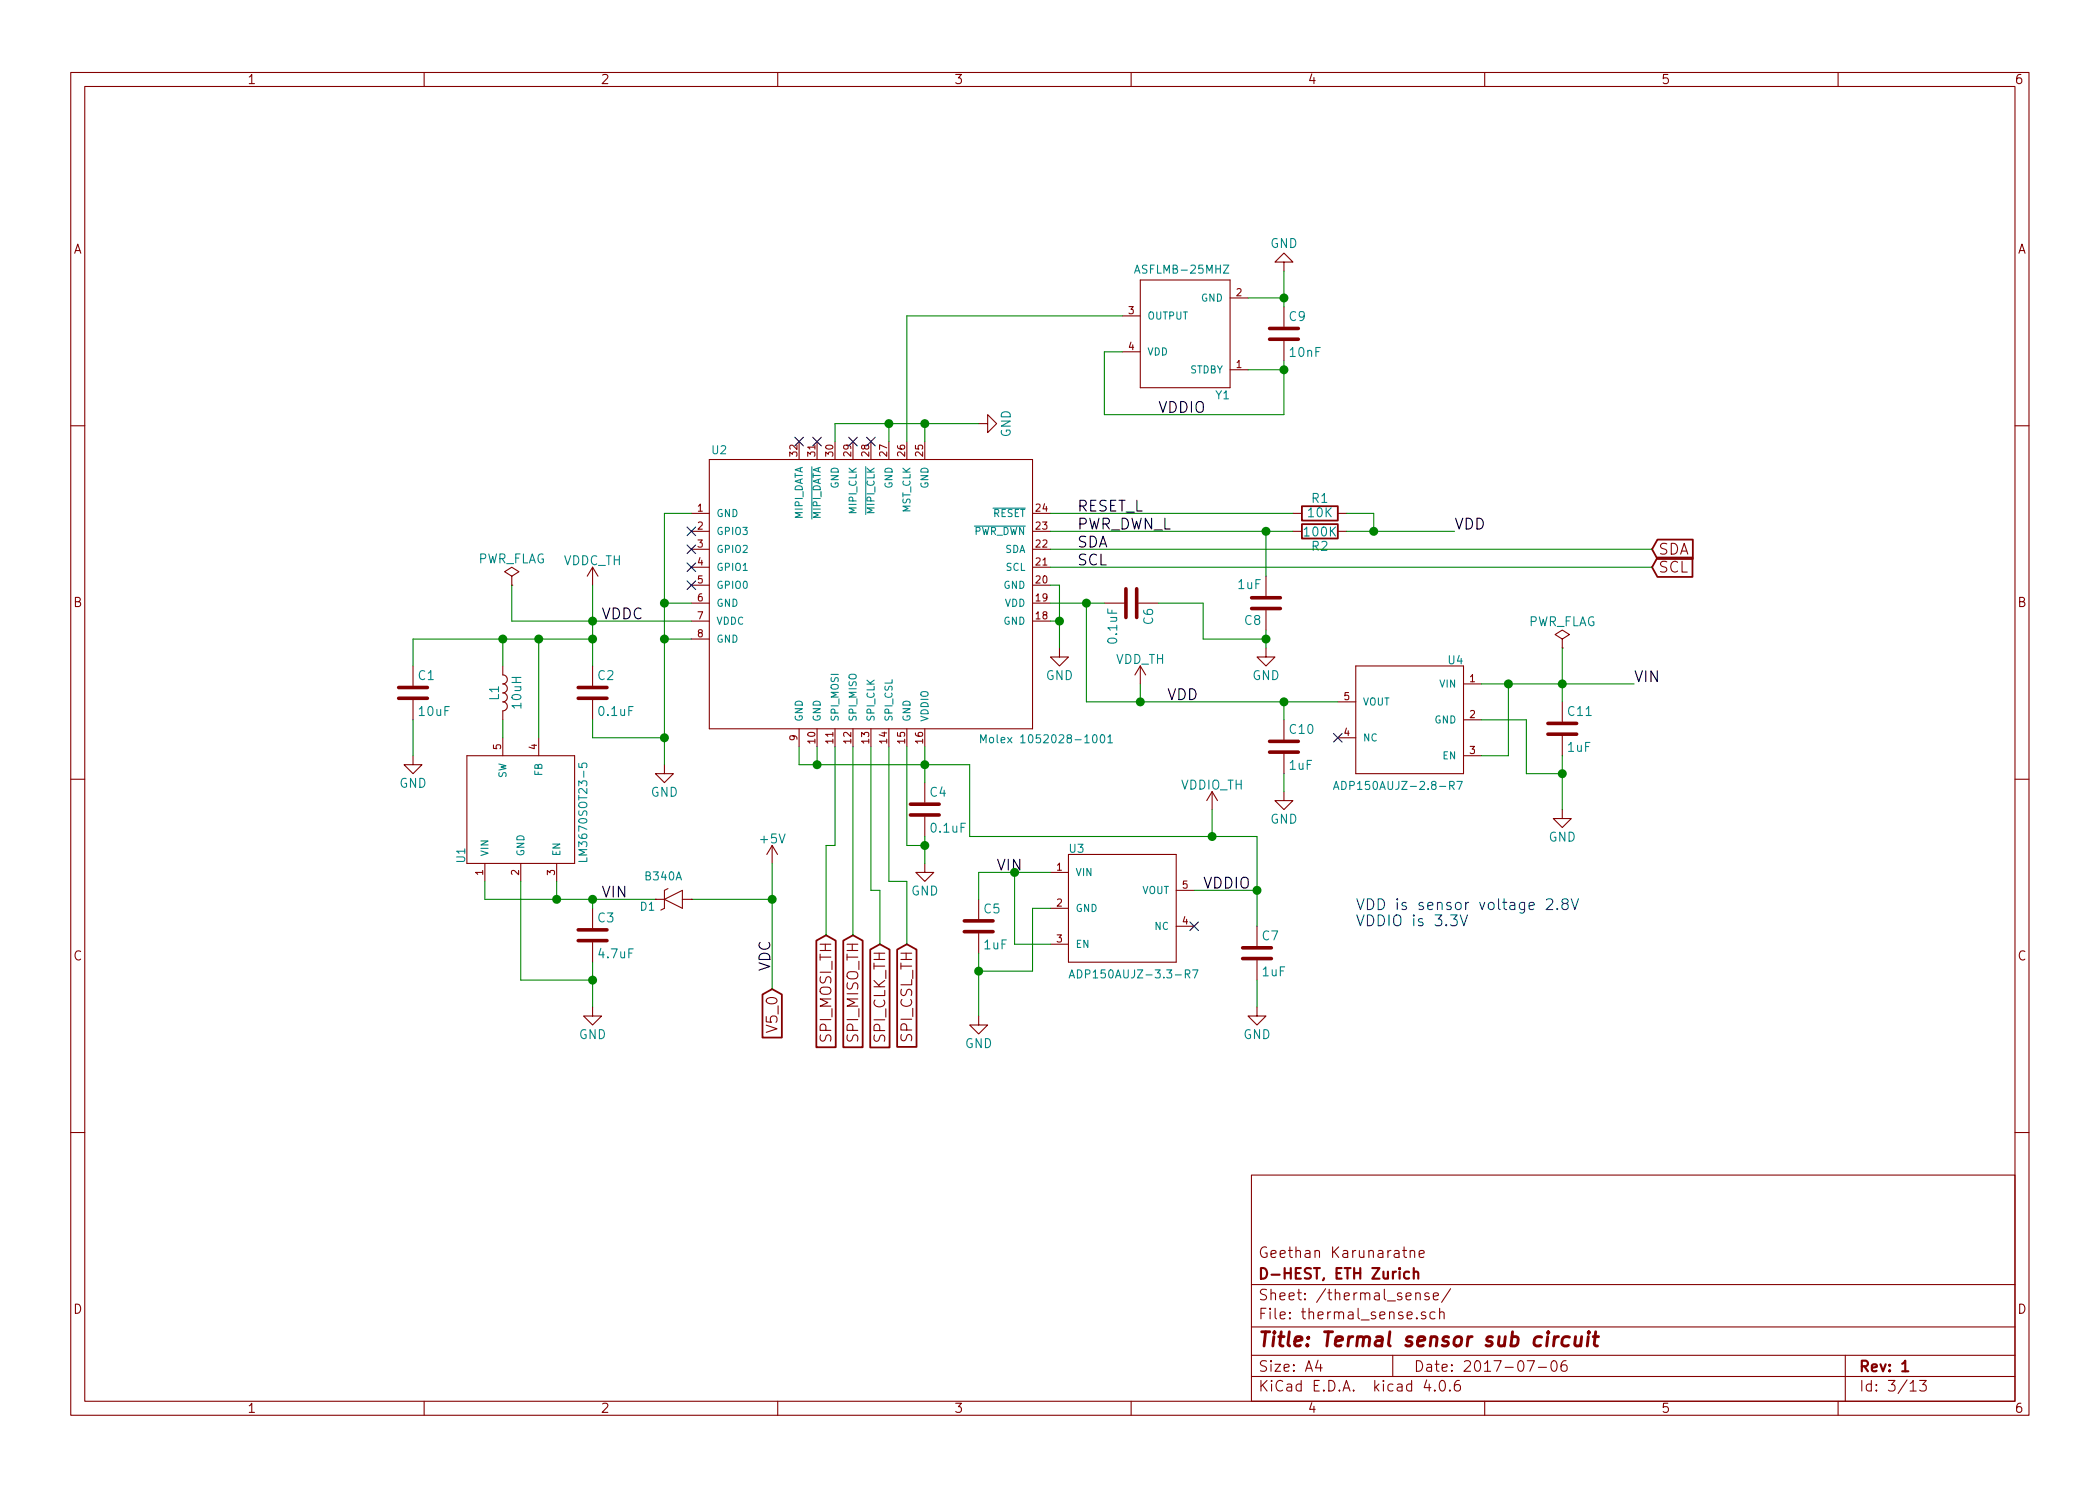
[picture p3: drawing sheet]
EESchema Schematic File Version 2
LIBS:camprj_kicad-rescue
LIBS:power
LIBS:device
LIBS:transistors
LIBS:conn
LIBS:linear
LIBS:regul
LIBS:74xx
LIBS:cmos4000
LIBS:adc-dac
LIBS:memory
LIBS:xilinx
LIBS:microcontrollers
LIBS:dsp
LIBS:microchip
LIBS:analog_switches
LIBS:motorola
LIBS:texas
LIBS:intel
LIBS:audio
LIBS:interface
LIBS:opto
LIBS:105028-1001
LIBS:mynew_lib
LIBS:leptonBreakoutV4
LIBS:_sensors
LIBS:MAX1599
LIBS:TI_battery
LIBS:switches
LIBS:camprj_kicad-cache
EELAYER 25 0
EELAYER END
$Descr A4 11693 8268
encoding utf-8
Sheet 3 13
Title "Termal sensor sub circuit"
Date "2017-07-06"
Rev "1"
Comp "D-HEST, ETH Zurich"
Comment1 "Geethan Karunaratne"
Comment2 ""
Comment3 ""
Comment4 ""
$EndDescr
$Comp
L LEPTONCUSTOM_CAM-MODULE U2
U 1 1
P 4850 3350
F 0 "U2" H 3960 4180 45  0000 L BNN
F 1 "Molex 1052028-1001" H 5450 2570 45  0000 L BNN
F 2 "105028-1001:105028-1001" H 4880 3500 20  0001 C CNN
F 3 "http://www.mouser.com/ds/2/276/1050281001_OTHER_SOCKETS-152362.pdf" H 4850 3350 60  0001 C CNN
F 4 "http://eu.mouser.com/ProductDetail/Molex/105028-1001/?qs=3OKVfsn1b5DSpyA99lGNjg%3D%3D" H 4850 3350 60  0001 C CNN "Buy Link"
	1    4850 3350
	1    0    0    -1  
$EndComp
$Comp
L LEPTONCUSTOM_LM3670SOT23-5 U1
U 1 1
P 2900 4500
F 0 "U1" H 2600 4810 45  0000 L BNN
F 1 "LM3670SOT23-5" H 2600 4130 45  0000 L BNN
F 2 "TO_SOT_Packages_SMD:SOT-23-5_HandSoldering" H 2930 4650 20  0001 C CNN
F 3 "http://www.ti.com/lit/ds/symlink/lm3670.pdf" H 2900 4500 60  0001 C CNN
F 4 "http://eu.mouser.com/ProductDetail/Texas-Instruments/LM3670MFX-ADJ-NOPB/?qs=sGAEpiMZZMsMIqGZiACxIYreuZyZ6HSrgrP8lU6%252bpXc%3d" H 2900 4500 60  0001 C CNN "Buy Link"
	1    2900 4500
	0    -1   -1   0   
$EndComp
$Comp
L C C1
U 1 1
P 2300 3850
F 0 "C1" H 2325 3950 50  0000 L CNN
F 1 "10uF" H 2325 3750 50  0000 L CNN
F 2 "Capacitors_SMD:C_0603_HandSoldering" H 2338 3700 50  0001 C CNN
F 3 "" H 2300 3850 50  0001 C CNN
	1    2300 3850
	1    0    0    -1  
$EndComp
$Comp
L L L1
U 1 1
P 2800 3850
F 0 "L1" V 2750 3850 50  0000 C CNN
F 1 "10uH" V 2875 3850 50  0000 C CNN
F 2 "Inductors_SMD:L_1210_HandSoldering" H 2800 3850 50  0001 C CNN
F 3 "" H 2800 3850 50  0001 C CNN
	1    2800 3850
	1    0    0    -1  
$EndComp
$Comp
L C C2
U 1 1
P 3300 3850
F 0 "C2" H 3325 3950 50  0000 L CNN
F 1 "0.1uF" H 3325 3750 50  0000 L CNN
F 2 "Capacitors_SMD:C_0603_HandSoldering" H 3338 3700 50  0001 C CNN
F 3 "" H 3300 3850 50  0001 C CNN
	1    3300 3850
	1    0    0    -1  
$EndComp
$Comp
L GND #PWR03
U 1 1
P 2300 4200
F 0 "#PWR03" H 2300 3950 50  0001 C CNN
F 1 "GND" H 2300 4050 50  0000 C CNN
F 2 "" H 2300 4200 50  0001 C CNN
F 3 "" H 2300 4200 50  0001 C CNN
	1    2300 4200
	1    0    0    -1  
$EndComp
$Comp
L GND #PWR04
U 1 1
P 3700 4250
F 0 "#PWR04" H 3700 4000 50  0001 C CNN
F 1 "GND" H 3700 4100 50  0000 C CNN
F 2 "" H 3700 4250 50  0001 C CNN
F 3 "" H 3700 4250 50  0001 C CNN
	1    3700 4250
	1    0    0    -1  
$EndComp
Text Label 3350 3450 0    60   ~ 0
VDDC
$Comp
L LEPTONCUSTOM_ASFLMB-25MHZ Y1
U 1 1
P 6550 1850
F 0 "Y1" H 6250 2170 45  0000 L BNN
F 1 "ASFLMB-25MHZ" H 6250 1470 45  0000 L BNN
F 2 "Myfootprints:5X3.2-CRYSTAL" H 6580 2000 20  0001 C CNN
F 3 "http://www.mouser.com/ds/2/3/ASFLMB-24525.pdf" H 6550 1850 60  0001 C CNN
F 4 "http://eu.mouser.com/ProductDetail/ABRACON/ASFLMB-25000MHZ-LC-T/?qs=3YAjQa1E1OmYZx%252blyx8lOg%3D%3D" H 6550 1850 60  0001 C CNN "Buy Link"
	1    6550 1850
	-1   0    0    1   
$EndComp
$Comp
L C C9
U 1 1
P 7150 1850
F 0 "C9" H 7175 1950 50  0000 L CNN
F 1 "10nF" H 7175 1750 50  0000 L CNN
F 2 "Capacitors_SMD:C_0603_HandSoldering" H 7188 1700 50  0001 C CNN
F 3 "" H 7150 1850 50  0001 C CNN
	1    7150 1850
	1    0    0    -1  
$EndComp
$Comp
L GND #PWR05
U 1 1
P 7150 1500
F 0 "#PWR05" H 7150 1250 50  0001 C CNN
F 1 "GND" H 7150 1350 50  0000 C CNN
F 2 "" H 7150 1500 50  0001 C CNN
F 3 "" H 7150 1500 50  0001 C CNN
	1    7150 1500
	-1   0    0    1   
$EndComp
$Comp
L R R1
U 1 1
P 7350 2850
F 0 "R1" V 7430 2850 50  0000 C CNN
F 1 "10K" V 7350 2850 50  0000 C CNN
F 2 "Resistors_SMD:R_0603_HandSoldering" V 7280 2850 50  0001 C CNN
F 3 "" H 7350 2850 50  0001 C CNN
	1    7350 2850
	0    -1   -1   0   
$EndComp
Text Label 6000 2850 0    60   ~ 0
RESET_L
$Comp
L R R2
U 1 1
P 7350 2950
F 0 "R2" V 7430 2950 50  0000 C CNN
F 1 "100K" V 7350 2950 50  0000 C CNN
F 2 "Resistors_SMD:R_0603_HandSoldering" V 7280 2950 50  0001 C CNN
F 3 "" H 7350 2950 50  0001 C CNN
	1    7350 2950
	0    1    1    0   
$EndComp
Text Label 8100 2950 0    60   ~ 0
VDD
Text Label 6000 2950 0    60   ~ 0
PWR_DWN_L
$Comp
L C C8
U 1 1
P 7050 3350
F 0 "C8" H 7075 3450 50  0000 L CNN
F 1 "1uF" H 7075 3250 50  0000 L CNN
F 2 "Capacitors_SMD:C_0603_HandSoldering" H 7088 3200 50  0001 C CNN
F 3 "" H 7050 3350 50  0001 C CNN
	1    7050 3350
	-1   0    0    1   
$EndComp
$Comp
L C C6
U 1 1
P 6300 3350
F 0 "C6" H 6325 3450 50  0000 L CNN
F 1 "0.1uF" H 6325 3250 50  0000 L CNN
F 2 "Capacitors_SMD:C_0603_HandSoldering" H 6338 3200 50  0001 C CNN
F 3 "" H 6300 3350 50  0001 C CNN
	1    6300 3350
	0    1    1    0   
$EndComp
$Comp
L GND #PWR06
U 1 1
P 7050 3600
F 0 "#PWR06" H 7050 3350 50  0001 C CNN
F 1 "GND" H 7050 3450 50  0000 C CNN
F 2 "" H 7050 3600 50  0001 C CNN
F 3 "" H 7050 3600 50  0001 C CNN
	1    7050 3600
	1    0    0    -1  
$EndComp
$Comp
L LEPTONCUSTOM_ADP150TSOT-5 U4
U 1 1
P 7850 4000
F 0 "U4" H 7550 4310 45  0000 L BNN
F 1 "ADP150AUJZ-2.8-R7" H 7550 3610 45  0000 L BNN
F 2 "TO_SOT_Packages_SMD:TSOT-23-5_HandSoldering" H 7880 4150 20  0001 C CNN
F 3 "http://www.mouser.com/ds/2/609/ADP150-773560.pdf" H 7850 4000 60  0001 C CNN
F 4 "http://eu.mouser.com/ProductDetail/Analog-Devices/ADP150AUJZ-28-R7/?qs=WIvQP4zGanh7WlpvNfrmXw%3D%3D" H 7850 4000 60  0001 C CNN "Buy Link"
	1    7850 4000
	-1   0    0    -1  
$EndComp
$Comp
L C C10
U 1 1
P 7150 4150
F 0 "C10" H 7175 4250 50  0000 L CNN
F 1 "1uF" H 7175 4050 50  0000 L CNN
F 2 "Capacitors_SMD:C_0603_HandSoldering" H 7188 4000 50  0001 C CNN
F 3 "" H 7150 4150 50  0001 C CNN
	1    7150 4150
	1    0    0    -1  
$EndComp
Text Label 6500 3900 0    60   ~ 0
VDD
$Comp
L GND #PWR07
U 1 1
P 7150 4400
F 0 "#PWR07" H 7150 4150 50  0001 C CNN
F 1 "GND" H 7150 4250 50  0000 C CNN
F 2 "" H 7150 4400 50  0001 C CNN
F 3 "" H 7150 4400 50  0001 C CNN
	1    7150 4400
	1    0    0    -1  
$EndComp
$Comp
L GND #PWR08
U 1 1
P 5900 3600
F 0 "#PWR08" H 5900 3350 50  0001 C CNN
F 1 "GND" H 5900 3450 50  0000 C CNN
F 2 "" H 5900 3600 50  0001 C CNN
F 3 "" H 5900 3600 50  0001 C CNN
	1    5900 3600
	1    0    0    -1  
$EndComp
Text Label 6000 3050 0    60   ~ 0
SDA
Text Label 6000 3150 0    60   ~ 0
SCL
$Comp
L C C11
U 1 1
P 8700 4050
F 0 "C11" H 8725 4150 50  0000 L CNN
F 1 "1uF" H 8725 3950 50  0000 L CNN
F 2 "Capacitors_SMD:C_0603_HandSoldering" H 8738 3900 50  0001 C CNN
F 3 "" H 8700 4050 50  0001 C CNN
	1    8700 4050
	1    0    0    -1  
$EndComp
$Comp
L GND #PWR09
U 1 1
P 8700 4500
F 0 "#PWR09" H 8700 4250 50  0001 C CNN
F 1 "GND" H 8700 4350 50  0000 C CNN
F 2 "" H 8700 4500 50  0001 C CNN
F 3 "" H 8700 4500 50  0001 C CNN
	1    8700 4500
	1    0    0    -1  
$EndComp
Text Label 9100 3800 0    60   ~ 0
VIN
$Comp
L LEPTONCUSTOM_ADP150TSOT-5 U3
U 1 1
P 6250 5050
F 0 "U3" H 5950 5360 45  0000 L BNN
F 1 "ADP150AUJZ-3.3-R7" H 5950 4660 45  0000 L BNN
F 2 "TO_SOT_Packages_SMD:TSOT-23-5_HandSoldering" H 6280 5200 20  0001 C CNN
F 3 "http://www.mouser.com/ds/2/609/ADP150-773560.pdf" H 6250 5050 60  0001 C CNN
F 4 "http://eu.mouser.com/ProductDetail/Analog-Devices/ADP150AUJZ-33-R7/?qs=WIvQP4zGanjNlX1MqHWsFA%3D%3D" H 6250 5050 60  0001 C CNN "Buy Link"
	1    6250 5050
	1    0    0    -1  
$EndComp
$Comp
L C C5
U 1 1
P 5450 5150
F 0 "C5" H 5475 5250 50  0000 L CNN
F 1 "1uF" H 5475 5050 50  0000 L CNN
F 2 "Capacitors_SMD:C_0603_HandSoldering" H 5488 5000 50  0001 C CNN
F 3 "" H 5450 5150 50  0001 C CNN
	1    5450 5150
	1    0    0    -1  
$EndComp
$Comp
L GND #PWR010
U 1 1
P 5450 5650
F 0 "#PWR010" H 5450 5400 50  0001 C CNN
F 1 "GND" H 5450 5500 50  0000 C CNN
F 2 "" H 5450 5650 50  0001 C CNN
F 3 "" H 5450 5650 50  0001 C CNN
	1    5450 5650
	1    0    0    -1  
$EndComp
$Comp
L C C7
U 1 1
P 7000 5300
F 0 "C7" H 7025 5400 50  0000 L CNN
F 1 "1uF" H 7025 5200 50  0000 L CNN
F 2 "Capacitors_SMD:C_0603_HandSoldering" H 7038 5150 50  0001 C CNN
F 3 "" H 7000 5300 50  0001 C CNN
	1    7000 5300
	1    0    0    -1  
$EndComp
Text Label 6700 4950 0    60   ~ 0
VDDIO
$Comp
L GND #PWR011
U 1 1
P 7000 5600
F 0 "#PWR011" H 7000 5350 50  0001 C CNN
F 1 "GND" H 7000 5450 50  0000 C CNN
F 2 "" H 7000 5600 50  0001 C CNN
F 3 "" H 7000 5600 50  0001 C CNN
	1    7000 5600
	1    0    0    -1  
$EndComp
$Comp
L C C4
U 1 1
P 5150 4500
F 0 "C4" H 5175 4600 50  0000 L CNN
F 1 "0.1uF" H 5175 4400 50  0000 L CNN
F 2 "Capacitors_SMD:C_0603_HandSoldering" H 5188 4350 50  0001 C CNN
F 3 "" H 5150 4500 50  0001 C CNN
	1    5150 4500
	1    0    0    -1  
$EndComp
$Comp
L C C3
U 1 1
P 3300 5200
F 0 "C3" H 3325 5300 50  0000 L CNN
F 1 "4.7uF" H 3325 5100 50  0000 L CNN
F 2 "Capacitors_SMD:C_0603_HandSoldering" H 3338 5050 50  0001 C CNN
F 3 "" H 3300 5200 50  0001 C CNN
	1    3300 5200
	1    0    0    -1  
$EndComp
$Comp
L GND #PWR012
U 1 1
P 3300 5600
F 0 "#PWR012" H 3300 5350 50  0001 C CNN
F 1 "GND" H 3300 5450 50  0000 C CNN
F 2 "" H 3300 5600 50  0001 C CNN
F 3 "" H 3300 5600 50  0001 C CNN
	1    3300 5600
	1    0    0    -1  
$EndComp
Text Label 4300 5400 1    60   ~ 0
VDC
Text Label 3350 5000 0    60   ~ 0
VIN
Text GLabel 4300 5500 3    60   Input ~ 0
V5_0
Text GLabel 9200 3050 2    60   Input ~ 0
SDA
Text GLabel 9200 3150 2    60   Input ~ 0
SCL
Text GLabel 4600 5200 3    60   Input ~ 0
SPI_MOSI_TH
Text GLabel 4750 5200 3    60   Input ~ 0
SPI_MISO_TH
Text GLabel 4900 5250 3    60   Input ~ 0
SPI_CLK_TH
Text GLabel 5050 5250 3    60   Input ~ 0
SPI_CSL_TH
$Comp
L GND #PWR013
U 1 1
P 5450 2350
F 0 "#PWR013" H 5450 2100 50  0001 C CNN
F 1 "GND" H 5450 2200 50  0000 C CNN
F 2 "" H 5450 2350 50  0001 C CNN
F 3 "" H 5450 2350 50  0001 C CNN
	1    5450 2350
	0    -1   -1   0   
$EndComp
Text Label 6450 2300 0    60   ~ 0
VDDIO
Text Label 5550 4850 0    60   ~ 0
VIN
Text Notes 7550 5150 0    60   ~ 0
VDD is sensor voltage 2.8V\nVDDIO is 3.3V
NoConn ~ 6650 5150
NoConn ~ 7450 4100
NoConn ~ 4850 2450
NoConn ~ 4750 2450
NoConn ~ 4550 2450
NoConn ~ 4450 2450
NoConn ~ 3850 2950
NoConn ~ 3850 3050
NoConn ~ 3850 3150
NoConn ~ 3850 3250
$Comp
L +5V #PWR014
U 1 1
P 4300 4800
F 0 "#PWR014" H 4300 4650 50  0001 C CNN
F 1 "+5V" H 4300 4940 50  0000 C CNN
F 2 "" H 4300 4800 50  0001 C CNN
F 3 "" H 4300 4800 50  0001 C CNN
	1    4300 4800
	1    0    0    -1  
$EndComp
$Comp
L VDDC_TH #PWR015
U 1 1
P 3300 3250
F 0 "#PWR015" H 3300 3100 50  0001 C CNN
F 1 "VDDC_TH" H 3300 3390 50  0000 C CNN
F 2 "" H 3300 3250 50  0001 C CNN
F 3 "" H 3300 3250 50  0001 C CNN
	1    3300 3250
	1    0    0    -1  
$EndComp
$Comp
L VDDIO_TH #PWR016
U 1 1
P 6750 4500
F 0 "#PWR016" H 6750 4350 50  0001 C CNN
F 1 "VDDIO_TH" H 6750 4640 50  0000 C CNN
F 2 "" H 6750 4500 50  0001 C CNN
F 3 "" H 6750 4500 50  0001 C CNN
	1    6750 4500
	1    0    0    -1  
$EndComp
$Comp
L VDD_TH #PWR017
U 1 1
P 6350 3800
F 0 "#PWR017" H 6350 3650 50  0001 C CNN
F 1 "VDD_TH" H 6350 3940 50  0000 C CNN
F 2 "" H 6350 3800 50  0001 C CNN
F 3 "" H 6350 3800 50  0001 C CNN
	1    6350 3800
	1    0    0    -1  
$EndComp
$Comp
L GND #PWR018
U 1 1
P 5150 4800
F 0 "#PWR018" H 5150 4550 50  0001 C CNN
F 1 "GND" H 5150 4650 50  0000 C CNN
F 2 "" H 5150 4800 50  0001 C CNN
F 3 "" H 5150 4800 50  0001 C CNN
	1    5150 4800
	1    0    0    -1  
$EndComp
$Comp
L PWR_FLAG #FLG019
U 1 1
P 8700 3600
F 0 "#FLG019" H 8700 3675 50  0001 C CNN
F 1 "PWR_FLAG" H 8700 3750 50  0000 C CNN
F 2 "" H 8700 3600 50  0001 C CNN
F 3 "" H 8700 3600 50  0001 C CNN
	1    8700 3600
	1    0    0    -1  
$EndComp
Connection ~ 5150 4700
Connection ~ 6350 3900
Wire Wire Line
	6350 3900 6350 3800
Connection ~ 6750 4650
Wire Wire Line
	6750 4500 6750 4650
Connection ~ 3300 3450
Connection ~ 4300 5000
Connection ~ 5150 2350
Connection ~ 4950 2350
Wire Wire Line
	4650 2450 4650 2350
Wire Wire Line
	4950 2350 4950 2450
Wire Wire Line
	4650 2350 5450 2350
Wire Wire Line
	5150 2350 5150 2450
Wire Wire Line
	4300 4800 4300 5500
Connection ~ 7050 3550
Wire Wire Line
	6700 3550 7050 3550
Wire Wire Line
	6700 3350 6700 3550
Wire Wire Line
	6450 3350 6700 3350
Wire Wire Line
	7050 3500 7050 3600
Wire Wire Line
	5050 4900 5050 5250
Wire Wire Line
	4950 4900 5050 4900
Wire Wire Line
	4950 4150 4950 4900
Wire Wire Line
	4900 4950 4900 5250
Wire Wire Line
	4850 4950 4900 4950
Wire Wire Line
	4850 4150 4850 4950
Wire Wire Line
	4750 5200 4750 4150
Wire Wire Line
	4600 4700 4600 5200
Wire Wire Line
	4650 4700 4600 4700
Wire Wire Line
	4650 4150 4650 4700
Wire Wire Line
	3850 5000 4300 5000
Connection ~ 3300 5000
Connection ~ 3300 5450
Wire Wire Line
	3300 5350 3300 5600
Wire Wire Line
	2900 5450 3300 5450
Wire Wire Line
	2900 4900 2900 5450
Connection ~ 3100 5000
Wire Wire Line
	3300 5000 3300 5050
Wire Wire Line
	3100 5000 3100 4900
Wire Wire Line
	2700 5000 3650 5000
Wire Wire Line
	2700 4900 2700 5000
Connection ~ 4550 4250
Wire Wire Line
	4550 4150 4550 4250
Wire Wire Line
	4450 4150 4450 4250
Wire Wire Line
	5050 4700 5050 4150
Wire Wire Line
	5150 4700 5050 4700
Wire Wire Line
	5150 4650 5150 4800
Wire Wire Line
	5400 4250 5400 4650
Wire Wire Line
	5400 4650 7000 4650
Wire Wire Line
	4450 4250 5400 4250
Connection ~ 7000 4950
Connection ~ 5150 4250
Wire Wire Line
	7000 5600 7000 5450
Wire Wire Line
	5150 4150 5150 4350
Wire Wire Line
	7000 4950 6650 4950
Wire Wire Line
	7000 4650 7000 5150
Connection ~ 5450 5400
Wire Wire Line
	5450 5300 5450 5650
Wire Wire Line
	5750 5400 5450 5400
Wire Wire Line
	5750 5050 5750 5400
Wire Wire Line
	5850 5050 5750 5050
Connection ~ 5650 4850
Wire Wire Line
	5650 5250 5650 4850
Wire Wire Line
	5850 5250 5650 5250
Wire Wire Line
	5450 4850 5450 5000
Wire Wire Line
	5450 4850 5850 4850
Connection ~ 8700 3800
Connection ~ 8700 4300
Wire Wire Line
	8500 4300 8700 4300
Wire Wire Line
	8500 4000 8500 4300
Wire Wire Line
	8250 4000 8500 4000
Wire Wire Line
	8700 4200 8700 4500
Connection ~ 8400 3800
Wire Wire Line
	8400 4200 8400 3800
Wire Wire Line
	8250 4200 8400 4200
Wire Wire Line
	8700 3600 8700 3900
Wire Wire Line
	8250 3800 9100 3800
Wire Wire Line
	5850 3150 9200 3150
Wire Wire Line
	5850 3050 9200 3050
Connection ~ 5900 3450
Wire Wire Line
	5850 3250 5900 3250
Wire Wire Line
	5900 3450 5850 3450
Wire Wire Line
	5900 3250 5900 3600
Wire Wire Line
	7150 4300 7150 4400
Connection ~ 7150 3900
Wire Wire Line
	7150 4000 7150 3900
Connection ~ 6050 3350
Wire Wire Line
	6050 3900 6050 3350
Wire Wire Line
	6050 3900 7450 3900
Wire Wire Line
	5850 3350 6150 3350
Connection ~ 7050 2950
Wire Wire Line
	7050 3200 7050 2950
Connection ~ 7650 2950
Wire Wire Line
	7650 2850 7500 2850
Wire Wire Line
	7650 2950 7650 2850
Wire Wire Line
	7500 2950 8100 2950
Wire Wire Line
	5850 2950 7200 2950
Wire Wire Line
	5850 2850 7200 2850
Connection ~ 7150 1650
Wire Wire Line
	7150 1650 6950 1650
Wire Wire Line
	7150 1500 7150 1700
Connection ~ 7150 2050
Wire Wire Line
	5050 1750 5050 2450
Wire Wire Line
	6250 1750 5050 1750
Wire Wire Line
	7150 2050 6950 2050
Wire Wire Line
	7150 2300 7150 2000
Wire Wire Line
	6150 2300 7150 2300
Wire Wire Line
	6150 1950 6150 2300
Wire Wire Line
	6250 1950 6150 1950
Connection ~ 3700 4100
Wire Wire Line
	3300 3250 3300 3700
Wire Wire Line
	3300 3550 2300 3550
Wire Wire Line
	2300 3550 2300 3700
Connection ~ 2800 3550
Wire Wire Line
	3000 3550 3000 4100
Connection ~ 3000 3550
Wire Wire Line
	2850 3450 3850 3450
Connection ~ 3300 3550
Wire Wire Line
	3700 3550 3850 3550
Wire Wire Line
	3700 2850 3700 4250
Wire Wire Line
	3700 3350 3850 3350
Wire Wire Line
	3850 2850 3700 2850
Connection ~ 3700 3350
Wire Wire Line
	3700 4100 3300 4100
Wire Wire Line
	3300 4100 3300 4000
Connection ~ 3700 3550
Wire Wire Line
	2800 4000 2800 4100
Wire Wire Line
	2800 3550 2800 3700
Wire Wire Line
	2300 4200 2300 4000
$Comp
L PWR_FLAG #FLG020
U 1 1
P 2850 3250
F 0 "#FLG020" H 2850 3325 50  0001 C CNN
F 1 "PWR_FLAG" H 2850 3400 50  0000 C CNN
F 2 "" H 2850 3250 50  0001 C CNN
F 3 "" H 2850 3250 50  0001 C CNN
	1    2850 3250
	1    0    0    -1  
$EndComp
Wire Wire Line
	2850 3250 2850 3450
$Comp
L SCHOTTKY-B340A D1
U 1 1
P 3750 5000
F 0 "D1" H 3850 5019 45  0000 L BNN
F 1 "B340A" H 3700 4850 45  0000 L BNN
F 2 "Myfootprints:D_SMA_Handsoldering_AC" H 3780 5150 20  0001 C CNN
F 3 "http://www.mouser.com/ds/2/115/ds30891-89887.pdf" H 3850 5019 60  0001 C CNN
F 4 "http://www.mouser.ch/ProductDetail/Diodes-Incorporated/B340A-13-F/?qs=aLaTXeBcTP9fj%2fYKVo6Q1A==" H 3950 5119 60  0001 C CNN "Buy Link"
	1    3750 5000
	-1   0    0    1   
$EndComp
$EndSCHEMATC
